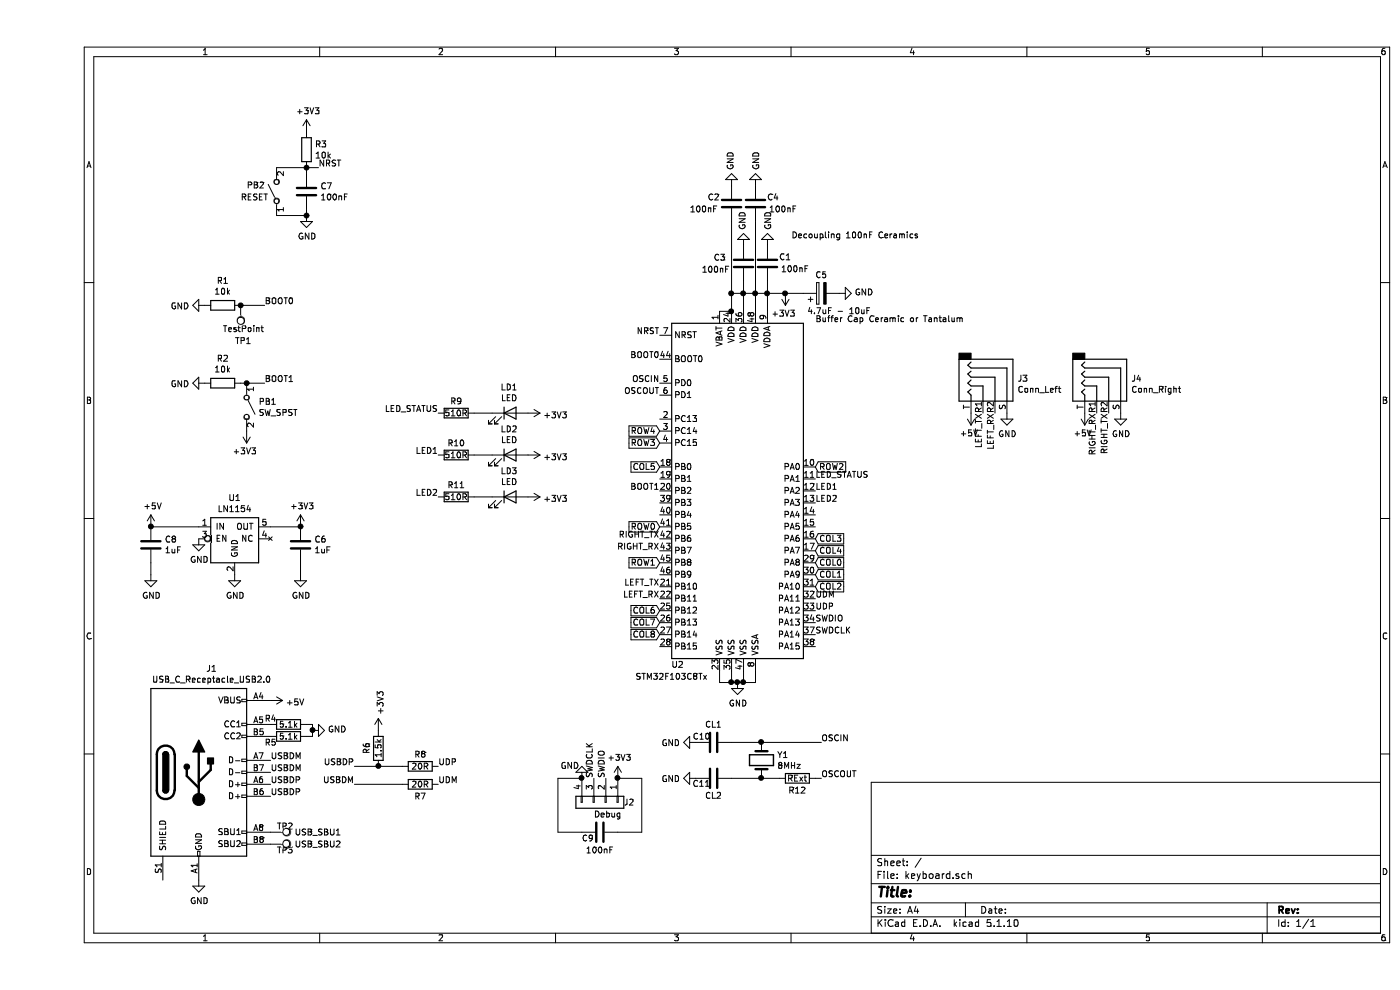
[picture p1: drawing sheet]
EESchema Schematic File Version 4
EELAYER 30 0
EELAYER END
$Descr A4 11693 8268
encoding utf-8
Sheet 1 1
Title ""
Date ""
Rev ""
Comp ""
Comment1 ""
Comment2 ""
Comment3 ""
Comment4 ""
$EndDescr
$Comp
L MCU_ST_STM32F1:STM32F103C8Tx U2
U 1 1
P 5900 4100
F 0 "U2" H 5350 2650 50  0000 C CNN
F 1 "STM32F103C8Tx" H 5300 2550 50  0000 C CNN
F 2 "Package_QFP:LQFP-48_7x7mm_P0.5mm" H 5300 2700 50  0001 R CNN
F 3 "http://www.st.com/st-web-ui/static/active/en/resource/technical/document/datasheet/CD00161566.pdf" H 5900 4100 50  0001 C CNN
F 4 "C77994" H 5900 4100 50  0001 C CNN "LCSC"
	1    5900 4100
	1    0    0    -1  
$EndComp
$Comp
L power:+3V3 #PWR017
U 1 1
P 6250 2450
F 0 "#PWR017" H 6250 2300 50  0001 C CNN
F 1 "+3V3" H 6265 2623 50  0000 C CNN
F 2 "" H 6250 2450 50  0001 C CNN
F 3 "" H 6250 2450 50  0001 C CNN
	1    6250 2450
	-1   0    0    1   
$EndComp
$Comp
L Device:C C4
U 1 1
P 6000 1700
F 0 "C4" H 6200 1650 50  0000 R CNN
F 1 "100nF" H 6350 1750 50  0000 R CNN
F 2 "Capacitor_SMD:C_0805_2012Metric_Pad1.18x1.45mm_HandSolder" H 6038 1550 50  0001 C CNN
F 3 "~" H 6000 1700 50  0001 C CNN
F 4 "C28233" H 6000 1700 50  0001 C CNN "LCSC"
	1    6000 1700
	1    0    0    1   
$EndComp
$Comp
L power:GND #PWR015
U 1 1
P 6000 1550
F 0 "#PWR015" H 6000 1300 50  0001 C CNN
F 1 "GND" V 6005 1422 50  0000 R CNN
F 2 "" H 6000 1550 50  0001 C CNN
F 3 "" H 6000 1550 50  0001 C CNN
	1    6000 1550
	1    0    0    1   
$EndComp
$Comp
L Device:C C3
U 1 1
P 5900 2200
F 0 "C3" H 5650 2250 50  0000 L CNN
F 1 "100nF" H 5550 2150 50  0000 L CNN
F 2 "Capacitor_SMD:C_0805_2012Metric_Pad1.18x1.45mm_HandSolder" H 5938 2050 50  0001 C CNN
F 3 "~" H 5900 2200 50  0001 C CNN
F 4 "C28233" H 5900 2200 50  0001 C CNN "LCSC"
	1    5900 2200
	1    0    0    -1  
$EndComp
$Comp
L power:GND #PWR014
U 1 1
P 5900 2050
F 0 "#PWR014" H 5900 1800 50  0001 C CNN
F 1 "GND" V 5905 1922 50  0000 R CNN
F 2 "" H 5900 2050 50  0001 C CNN
F 3 "" H 5900 2050 50  0001 C CNN
	1    5900 2050
	-1   0    0    1   
$EndComp
$Comp
L Device:C C2
U 1 1
P 5800 1700
F 0 "C2" H 6000 1650 50  0000 R CNN
F 1 "100nF" H 6150 1750 50  0000 R CNN
F 2 "Capacitor_SMD:C_0805_2012Metric_Pad1.18x1.45mm_HandSolder" H 5838 1550 50  0001 C CNN
F 3 "~" H 5800 1700 50  0001 C CNN
F 4 "C28233" H 5800 1700 50  0001 C CNN "LCSC"
	1    5800 1700
	-1   0    0    1   
$EndComp
$Comp
L power:GND #PWR012
U 1 1
P 5800 1550
F 0 "#PWR012" H 5800 1300 50  0001 C CNN
F 1 "GND" V 5805 1422 50  0000 R CNN
F 2 "" H 5800 1550 50  0001 C CNN
F 3 "" H 5800 1550 50  0001 C CNN
	1    5800 1550
	-1   0    0    1   
$EndComp
$Comp
L Device:C C1
U 1 1
P 6100 2200
F 0 "C1" H 6300 2150 50  0000 R CNN
F 1 "100nF" H 6450 2250 50  0000 R CNN
F 2 "Capacitor_SMD:C_0805_2012Metric_Pad1.18x1.45mm_HandSolder" H 6138 2050 50  0001 C CNN
F 3 "~" H 6100 2200 50  0001 C CNN
F 4 "C28233" H 6100 2200 50  0001 C CNN "LCSC"
	1    6100 2200
	1    0    0    1   
$EndComp
$Comp
L power:GND #PWR016
U 1 1
P 6100 2050
F 0 "#PWR016" H 6100 1800 50  0001 C CNN
F 1 "GND" V 6105 1922 50  0000 R CNN
F 2 "" H 6100 2050 50  0001 C CNN
F 3 "" H 6100 2050 50  0001 C CNN
	1    6100 2050
	1    0    0    1   
$EndComp
Wire Wire Line
	6000 1850 6000 2450
Wire Wire Line
	6100 2350 6100 2450
Wire Wire Line
	5900 2350 5900 2450
Wire Wire Line
	5800 1850 5800 2450
Wire Wire Line
	6250 2450 6100 2450
Connection ~ 6100 2450
Wire Wire Line
	6100 2450 6100 2600
Wire Wire Line
	6100 2450 6000 2450
Connection ~ 6000 2450
Wire Wire Line
	6000 2450 6000 2600
Wire Wire Line
	6000 2450 5900 2450
Connection ~ 5900 2450
Wire Wire Line
	5900 2450 5900 2600
Wire Wire Line
	5900 2450 5800 2450
Connection ~ 5800 2450
Wire Wire Line
	5800 2450 5800 2600
Wire Wire Line
	5700 2600 5800 2600
Connection ~ 5800 2600
Text Notes 6300 2000 0    50   ~ 0
Decoupling 100nF Ceramics\n
Wire Wire Line
	6250 2450 6400 2450
Connection ~ 6250 2450
$Comp
L Device:CP C5
U 1 1
P 6550 2450
F 0 "C5" V 6700 2450 50  0000 C CNN
F 1 "4.7uF - 10uF" V 6400 2300 50  0000 C CNN
F 2 "Capacitor_SMD:C_0805_2012Metric_Pad1.18x1.45mm_HandSolder" H 6588 2300 50  0001 C CNN
F 3 "~" H 6550 2450 50  0001 C CNN
F 4 "C15850" V 6550 2450 50  0001 C CNN "LCSC"
	1    6550 2450
	0    -1   -1   0   
$EndComp
$Comp
L power:GND #PWR018
U 1 1
P 6700 2450
F 0 "#PWR018" H 6700 2200 50  0001 C CNN
F 1 "GND" V 6705 2322 50  0000 R CNN
F 2 "" H 6700 2450 50  0001 C CNN
F 3 "" H 6700 2450 50  0001 C CNN
	1    6700 2450
	0    -1   -1   0   
$EndComp
Text Notes 6500 2700 0    50   ~ 0
Buffer Cap Ceramic or Tantalum\n
$Comp
L Device:R R3
U 1 1
P 2250 1250
F 0 "R3" H 2320 1296 50  0000 L CNN
F 1 "10k" H 2320 1205 50  0000 L CNN
F 2 "Resistor_SMD:R_0603_1608Metric_Pad0.98x0.95mm_HandSolder" V 2180 1250 50  0001 C CNN
F 3 "~" H 2250 1250 50  0001 C CNN
F 4 "C25804" H 2250 1250 50  0001 C CNN "LCSC"
	1    2250 1250
	1    0    0    -1  
$EndComp
$Comp
L power:+3V3 #PWR010
U 1 1
P 2250 1100
F 0 "#PWR010" H 2250 950 50  0001 C CNN
F 1 "+3V3" H 2265 1273 50  0000 C CNN
F 2 "" H 2250 1100 50  0001 C CNN
F 3 "" H 2250 1100 50  0001 C CNN
	1    2250 1100
	1    0    0    -1  
$EndComp
Text Label 2350 1400 0    50   ~ 0
NRST
Wire Wire Line
	2250 1400 2350 1400
$Comp
L Device:C C7
U 1 1
P 2250 1600
F 0 "C7" H 2365 1646 50  0000 L CNN
F 1 "100nF" H 2365 1555 50  0000 L CNN
F 2 "Capacitor_SMD:C_0805_2012Metric_Pad1.18x1.45mm_HandSolder" H 2288 1450 50  0001 C CNN
F 3 "~" H 2250 1600 50  0001 C CNN
	1    2250 1600
	1    0    0    -1  
$EndComp
Connection ~ 2250 1400
Wire Wire Line
	2250 1400 2000 1400
$Comp
L Switch:SW_SPST PB2
U 1 1
P 2000 1600
F 0 "PB2" V 2050 1850 50  0000 R CNN
F 1 "RESET" V 1950 1900 50  0000 R CNN
F 2 "Button_Switch_SMD:SW_SPST_TL3342" H 2000 1600 50  0001 C CNN
F 3 "~" H 2000 1600 50  0001 C CNN
	1    2000 1600
	0    -1   -1   0   
$EndComp
Wire Wire Line
	2250 1400 2250 1450
Wire Wire Line
	2000 1800 2250 1800
Wire Wire Line
	2250 1800 2250 1750
$Comp
L power:GND #PWR011
U 1 1
P 2250 1800
F 0 "#PWR011" H 2250 1550 50  0001 C CNN
F 1 "GND" H 2255 1627 50  0000 C CNN
F 2 "" H 2250 1800 50  0001 C CNN
F 3 "" H 2250 1800 50  0001 C CNN
	1    2250 1800
	1    0    0    -1  
$EndComp
Connection ~ 2250 1800
Text Label 5200 2800 2    50   ~ 0
NRST
$Comp
L power:GND #PWR013
U 1 1
P 5850 5700
F 0 "#PWR013" H 5850 5450 50  0001 C CNN
F 1 "GND" H 5855 5527 50  0000 C CNN
F 2 "" H 5850 5700 50  0001 C CNN
F 3 "" H 5850 5700 50  0001 C CNN
	1    5850 5700
	1    0    0    -1  
$EndComp
Wire Wire Line
	5700 5600 5700 5700
Wire Wire Line
	5700 5700 5800 5700
Wire Wire Line
	6000 5700 6000 5600
Wire Wire Line
	5900 5600 5900 5700
Connection ~ 5900 5700
Wire Wire Line
	5900 5700 6000 5700
Wire Wire Line
	5800 5600 5800 5700
Connection ~ 5800 5700
Wire Wire Line
	5800 5700 5850 5700
Connection ~ 5850 5700
Wire Wire Line
	5850 5700 5900 5700
Text Label 5200 3000 2    50   ~ 0
BOOT0
$Comp
L Device:R R1
U 1 1
P 1550 2550
F 0 "R1" V 1343 2550 50  0000 C CNN
F 1 "10k" V 1434 2550 50  0000 C CNN
F 2 "Resistor_SMD:R_0603_1608Metric_Pad0.98x0.95mm_HandSolder" V 1480 2550 50  0001 C CNN
F 3 "~" H 1550 2550 50  0001 C CNN
F 4 "C25804" V 1550 2550 50  0001 C CNN "LCSC"
	1    1550 2550
	0    1    1    0   
$EndComp
$Comp
L power:GND #PWR04
U 1 1
P 1400 2550
F 0 "#PWR04" H 1400 2300 50  0001 C CNN
F 1 "GND" V 1405 2422 50  0000 R CNN
F 2 "" H 1400 2550 50  0001 C CNN
F 3 "" H 1400 2550 50  0001 C CNN
	1    1400 2550
	0    1    1    0   
$EndComp
$Comp
L Connector:TestPoint TP1
U 1 1
P 1700 2550
F 0 "TP1" H 1750 2850 50  0000 R CNN
F 1 "TestPoint" H 1850 2750 50  0000 R CNN
F 2 "TestPoint:TestPoint_Pad_D1.0mm" H 1900 2550 50  0001 C CNN
F 3 "~" H 1900 2550 50  0001 C CNN
	1    1700 2550
	-1   0    0    1   
$EndComp
Wire Wire Line
	1700 2550 1900 2550
Connection ~ 1700 2550
Text Label 1900 2550 0    50   ~ 0
BOOT0
Text Label 5200 3200 2    50   ~ 0
OSCIN
Text Label 5200 3300 2    50   ~ 0
OSCOUT
Text Label 5200 4100 2    50   ~ 0
BOOT1
$Comp
L Device:R R2
U 1 1
P 1550 3200
F 0 "R2" V 1343 3200 50  0000 C CNN
F 1 "10k" V 1434 3200 50  0000 C CNN
F 2 "Resistor_SMD:R_0603_1608Metric_Pad0.98x0.95mm_HandSolder" V 1480 3200 50  0001 C CNN
F 3 "~" H 1550 3200 50  0001 C CNN
F 4 "C25804" V 1550 3200 50  0001 C CNN "LCSC"
	1    1550 3200
	0    1    1    0   
$EndComp
$Comp
L power:GND #PWR05
U 1 1
P 1400 3200
F 0 "#PWR05" H 1400 2950 50  0001 C CNN
F 1 "GND" V 1405 3072 50  0000 R CNN
F 2 "" H 1400 3200 50  0001 C CNN
F 3 "" H 1400 3200 50  0001 C CNN
	1    1400 3200
	0    1    1    0   
$EndComp
Wire Wire Line
	1700 3200 1750 3200
Text Label 1900 3200 0    50   ~ 0
BOOT1
$Comp
L Switch:SW_SPST PB1
U 1 1
P 1750 3400
F 0 "PB1" V 1704 3498 50  0000 L CNN
F 1 "SW_SPST" V 1795 3498 50  0000 L CNN
F 2 "Button_Switch_SMD:SW_SPST_TL3342" H 1750 3400 50  0001 C CNN
F 3 "~" H 1750 3400 50  0001 C CNN
	1    1750 3400
	0    1    1    0   
$EndComp
Connection ~ 1750 3200
Wire Wire Line
	1750 3200 1900 3200
$Comp
L power:+3V3 #PWR07
U 1 1
P 1750 3600
F 0 "#PWR07" H 1750 3450 50  0001 C CNN
F 1 "+3V3" H 1765 3773 50  0000 C CNN
F 2 "" H 1750 3600 50  0001 C CNN
F 3 "" H 1750 3600 50  0001 C CNN
	1    1750 3600
	-1   0    0    1   
$EndComp
$Comp
L regulator:LN1154 U1
U 1 1
P 1650 4500
F 0 "U1" H 1650 4842 50  0000 C CNN
F 1 "LN1154" H 1650 4751 50  0000 C CNN
F 2 "Package_TO_SOT_SMD:SOT-23-5" H 1600 4850 50  0001 C CNN
F 3 "http://www.natlinear.com/uploadfiles/LNXT/LN1154_E.pdf" H 1650 4750 50  0001 C CNN
F 4 "C236376" H 1650 4500 50  0001 C CNN "LCSC"
	1    1650 4500
	1    0    0    -1  
$EndComp
Wire Wire Line
	1350 4400 950  4400
$Comp
L Device:C C8
U 1 1
P 950 4550
F 0 "C8" H 1065 4596 50  0000 L CNN
F 1 "1uF" H 1065 4505 50  0000 L CNN
F 2 "Capacitor_SMD:C_0603_1608Metric_Pad1.08x0.95mm_HandSolder" H 988 4400 50  0001 C CNN
F 3 "~" H 950 4550 50  0001 C CNN
F 4 "C1592" H 950 4550 50  0001 C CNN "LCSC"
	1    950  4550
	1    0    0    -1  
$EndComp
$Comp
L power:GND #PWR03
U 1 1
P 1350 4500
F 0 "#PWR03" H 1350 4250 50  0001 C CNN
F 1 "GND" H 1355 4327 50  0000 C CNN
F 2 "" H 1350 4500 50  0001 C CNN
F 3 "" H 1350 4500 50  0001 C CNN
	1    1350 4500
	1    0    0    -1  
$EndComp
$Comp
L power:GND #PWR02
U 1 1
P 950 4800
F 0 "#PWR02" H 950 4550 50  0001 C CNN
F 1 "GND" H 955 4627 50  0000 C CNN
F 2 "" H 950 4800 50  0001 C CNN
F 3 "" H 950 4800 50  0001 C CNN
	1    950  4800
	1    0    0    -1  
$EndComp
$Comp
L power:GND #PWR06
U 1 1
P 1650 4800
F 0 "#PWR06" H 1650 4550 50  0001 C CNN
F 1 "GND" H 1655 4627 50  0000 C CNN
F 2 "" H 1650 4800 50  0001 C CNN
F 3 "" H 1650 4800 50  0001 C CNN
	1    1650 4800
	1    0    0    -1  
$EndComp
$Comp
L Device:C C6
U 1 1
P 2200 4550
F 0 "C6" H 2315 4596 50  0000 L CNN
F 1 "1uF" H 2315 4505 50  0000 L CNN
F 2 "Capacitor_SMD:C_0603_1608Metric_Pad1.08x0.95mm_HandSolder" H 2238 4400 50  0001 C CNN
F 3 "~" H 2200 4550 50  0001 C CNN
F 4 "C1592" H 2200 4550 50  0001 C CNN "LCSC"
	1    2200 4550
	1    0    0    -1  
$EndComp
Wire Wire Line
	1950 4400 2200 4400
$Comp
L power:GND #PWR09
U 1 1
P 2200 4800
F 0 "#PWR09" H 2200 4550 50  0001 C CNN
F 1 "GND" H 2205 4627 50  0000 C CNN
F 2 "" H 2200 4800 50  0001 C CNN
F 3 "" H 2200 4800 50  0001 C CNN
	1    2200 4800
	1    0    0    -1  
$EndComp
Wire Wire Line
	2200 4700 2200 4800
Wire Wire Line
	950  4700 950  4800
$Comp
L power:+5V #PWR01
U 1 1
P 950 4400
F 0 "#PWR01" H 950 4250 50  0001 C CNN
F 1 "+5V" H 965 4573 50  0000 C CNN
F 2 "" H 950 4400 50  0001 C CNN
F 3 "" H 950 4400 50  0001 C CNN
	1    950  4400
	1    0    0    -1  
$EndComp
Connection ~ 950  4400
$Comp
L power:+3V3 #PWR08
U 1 1
P 2200 4400
F 0 "#PWR08" H 2200 4250 50  0001 C CNN
F 1 "+3V3" H 2215 4573 50  0000 C CNN
F 2 "" H 2200 4400 50  0001 C CNN
F 3 "" H 2200 4400 50  0001 C CNN
	1    2200 4400
	1    0    0    -1  
$EndComp
Connection ~ 2200 4400
$Comp
L Connector:USB_C_Receptacle_USB2.0 J1
U 1 1
P 1350 6450
F 0 "J1" H 1457 7317 50  0000 C CNN
F 1 "USB_C_Receptacle_USB2.0" H 1457 7226 50  0000 C CNN
F 2 "Connector_USB:USB_C_Receptacle_HRO_TYPE-C-31-M-12" H 1500 6450 50  0001 C CNN
F 3 "https://www.usb.org/sites/default/files/documents/usb_type-c.zip" H 1500 6450 50  0001 C CNN
F 4 "C165948" H 1350 6450 50  0001 C CNN "LCSC"
	1    1350 6450
	1    0    0    -1  
$EndComp
$Comp
L power:+5V #PWR020
U 1 1
P 1950 5850
F 0 "#PWR020" H 1950 5700 50  0001 C CNN
F 1 "+5V" V 1965 5978 50  0000 L CNN
F 2 "" H 1950 5850 50  0001 C CNN
F 3 "" H 1950 5850 50  0001 C CNN
	1    1950 5850
	0    1    1    0   
$EndComp
$Comp
L Device:R R4
U 1 1
P 2100 6050
F 0 "R4" V 2050 5900 50  0000 C CNN
F 1 "5.1k" V 2100 6050 50  0000 C CNN
F 2 "Resistor_SMD:R_0603_1608Metric_Pad0.98x0.95mm_HandSolder" V 2030 6050 50  0001 C CNN
F 3 "~" H 2100 6050 50  0001 C CNN
F 4 "C103686" V 2100 6050 50  0001 C CNN "LCSC"
	1    2100 6050
	0    1    1    0   
$EndComp
$Comp
L Device:R R5
U 1 1
P 2100 6150
F 0 "R5" V 2150 6000 50  0000 C CNN
F 1 "5.1k" V 2100 6150 50  0000 C CNN
F 2 "Resistor_SMD:R_0603_1608Metric_Pad0.98x0.95mm_HandSolder" V 2030 6150 50  0001 C CNN
F 3 "~" H 2100 6150 50  0001 C CNN
F 4 "C103686" V 2100 6150 50  0001 C CNN "LCSC"
	1    2100 6150
	0    1    1    0   
$EndComp
$Comp
L power:GND #PWR021
U 1 1
P 2300 6100
F 0 "#PWR021" H 2300 5850 50  0001 C CNN
F 1 "GND" V 2305 5972 50  0000 R CNN
F 2 "" H 2300 6100 50  0001 C CNN
F 3 "" H 2300 6100 50  0001 C CNN
	1    2300 6100
	0    -1   -1   0   
$EndComp
Wire Wire Line
	2250 6050 2300 6050
Wire Wire Line
	2300 6050 2300 6100
Wire Wire Line
	2250 6150 2300 6150
Wire Wire Line
	2300 6150 2300 6100
Connection ~ 2300 6100
Text Label 1950 6350 0    50   ~ 0
USBDM
Text Label 1950 6450 0    50   ~ 0
USBDM
Text Label 1950 6550 0    50   ~ 0
USBDP
Text Label 1950 6650 0    50   ~ 0
USBDP
$Comp
L Connector:TestPoint TP2
U 1 1
P 1950 6950
F 0 "TP2" V 1900 7000 50  0000 L CNN
F 1 "USB_SBU1" V 1950 7150 50  0000 L CNN
F 2 "TestPoint:TestPoint_Pad_D1.0mm" H 2150 6950 50  0001 C CNN
F 3 "~" H 2150 6950 50  0001 C CNN
	1    1950 6950
	0    1    1    0   
$EndComp
$Comp
L Connector:TestPoint TP3
U 1 1
P 1950 7050
F 0 "TP3" V 2000 7100 50  0000 L CNN
F 1 "USB_SBU2" V 1950 7250 50  0000 L CNN
F 2 "TestPoint:TestPoint_Pad_D1.0mm" H 2150 7050 50  0001 C CNN
F 3 "~" H 2150 7050 50  0001 C CNN
	1    1950 7050
	0    1    1    0   
$EndComp
$Comp
L power:GND #PWR019
U 1 1
P 1350 7350
F 0 "#PWR019" H 1350 7100 50  0001 C CNN
F 1 "GND" H 1355 7177 50  0000 C CNN
F 2 "" H 1350 7350 50  0001 C CNN
F 3 "" H 1350 7350 50  0001 C CNN
	1    1350 7350
	1    0    0    -1  
$EndComp
Text Label 2650 6400 2    50   ~ 0
USBDP
$Comp
L Device:R R6
U 1 1
P 2850 6250
F 0 "R6" V 2750 6250 50  0000 C CNN
F 1 "1.5k" V 2850 6250 50  0000 C CNN
F 2 "Resistor_SMD:R_0603_1608Metric_Pad0.98x0.95mm_HandSolder" V 2780 6250 50  0001 C CNN
F 3 "~" H 2850 6250 50  0001 C CNN
F 4 "C114680" V 2850 6250 50  0001 C CNN "LCSC"
	1    2850 6250
	1    0    0    -1  
$EndComp
$Comp
L power:+3V3 #PWR022
U 1 1
P 2850 6100
F 0 "#PWR022" H 2850 5950 50  0001 C CNN
F 1 "+3V3" V 2865 6228 50  0000 L CNN
F 2 "" H 2850 6100 50  0001 C CNN
F 3 "" H 2850 6100 50  0001 C CNN
	1    2850 6100
	1    0    0    -1  
$EndComp
Wire Wire Line
	2650 6400 2850 6400
Wire Wire Line
	2850 6400 3050 6400
Connection ~ 2850 6400
$Comp
L Device:R R7
U 1 1
P 3200 6400
F 0 "R7" V 3450 6400 50  0000 C CNN
F 1 "20R" V 3200 6400 50  0000 C CNN
F 2 "Resistor_SMD:R_0603_1608Metric_Pad0.98x0.95mm_HandSolder" V 3130 6400 50  0001 C CNN
F 3 "~" H 3200 6400 50  0001 C CNN
F 4 "C217873" V 3200 6400 50  0001 C CNN "LCSC"
	1    3200 6400
	0    1    1    0   
$EndComp
Text Label 2650 6550 2    50   ~ 0
USBDM
Wire Wire Line
	2650 6550 3050 6550
$Comp
L Device:R R8
U 1 1
P 3200 6550
F 0 "R8" V 2950 6550 50  0000 C CNN
F 1 "20R" V 3200 6550 50  0000 C CNN
F 2 "Resistor_SMD:R_0603_1608Metric_Pad0.98x0.95mm_HandSolder" V 3130 6550 50  0001 C CNN
F 3 "~" H 3200 6550 50  0001 C CNN
F 4 "C217873" V 3200 6550 50  0001 C CNN "LCSC"
	1    3200 6550
	0    1    1    0   
$EndComp
Text Label 3350 6400 0    50   ~ 0
UDP
Text Label 3350 6550 0    50   ~ 0
UDM
Text Label 6500 5000 0    50   ~ 0
UDM
Text Label 6500 5100 0    50   ~ 0
UDP
$Comp
L Connector_Generic:Conn_01x04 J2
U 1 1
P 4750 6700
F 0 "J2" V 4750 6850 50  0000 L CNN
F 1 "Debug" V 4850 6600 50  0000 L CNN
F 2 "Connector_PinHeader_2.54mm:PinHeader_1x04_P2.54mm_Horizontal" H 4750 6700 50  0001 C CNN
F 3 "~" H 4750 6700 50  0001 C CNN
	1    4750 6700
	0    1    1    0   
$EndComp
$Comp
L power:+3V3 #PWR027
U 1 1
P 4850 6500
F 0 "#PWR027" H 4850 6350 50  0001 C CNN
F 1 "+3V3" H 4865 6673 50  0000 C CNN
F 2 "" H 4850 6500 50  0001 C CNN
F 3 "" H 4850 6500 50  0001 C CNN
	1    4850 6500
	1    0    0    -1  
$EndComp
Text Label 4750 6500 1    50   ~ 0
SWDIO
Text Label 4650 6500 1    50   ~ 0
SWDCLK
$Comp
L power:GND #PWR026
U 1 1
P 4550 6500
F 0 "#PWR026" H 4550 6250 50  0001 C CNN
F 1 "GND" H 4650 6400 50  0000 C CNN
F 2 "" H 4550 6500 50  0001 C CNN
F 3 "" H 4550 6500 50  0001 C CNN
	1    4550 6500
	-1   0    0    1   
$EndComp
Wire Wire Line
	4850 6500 5050 6500
Wire Wire Line
	5050 6500 5050 6950
Wire Wire Line
	5050 6950 4850 6950
Connection ~ 4850 6500
$Comp
L Device:C C9
U 1 1
P 4700 6950
F 0 "C9" V 4750 6850 50  0000 C CNN
F 1 "100nF" V 4850 6950 50  0000 C CNN
F 2 "Capacitor_SMD:C_0805_2012Metric_Pad1.18x1.45mm_HandSolder" H 4738 6800 50  0001 C CNN
F 3 "~" H 4700 6950 50  0001 C CNN
	1    4700 6950
	0    1    1    0   
$EndComp
Wire Wire Line
	4550 6950 4350 6950
Wire Wire Line
	4350 6950 4350 6500
Wire Wire Line
	4350 6500 4550 6500
Connection ~ 4550 6500
$Comp
L Device:Crystal Y1
U 1 1
P 6050 6350
F 0 "Y1" V 6004 6481 50  0000 L CNN
F 1 "8MHz" V 6095 6481 50  0000 L CNN
F 2 "Crystal:Crystal_SMD_5032-2Pin_5.0x3.2mm" H 6050 6350 50  0001 C CNN
F 3 "~" H 6050 6350 50  0001 C CNN
	1    6050 6350
	0    1    1    0   
$EndComp
Text Label 6500 5200 0    50   ~ 0
SWDIO
Text Label 6500 5300 0    50   ~ 0
SWDCLK
Text Label 6550 6200 0    50   ~ 0
OSCIN
Wire Wire Line
	6050 6200 5800 6200
$Comp
L Device:C C10
U 1 1
P 5650 6200
F 0 "C10" V 5600 6100 50  0000 C CNN
F 1 "CL1" V 5500 6200 50  0000 C CNN
F 2 "Capacitor_SMD:C_0603_1608Metric_Pad1.08x0.95mm_HandSolder" H 5688 6050 50  0001 C CNN
F 3 "~" H 5650 6200 50  0001 C CNN
	1    5650 6200
	0    1    1    0   
$EndComp
$Comp
L Device:C C11
U 1 1
P 5650 6500
F 0 "C11" V 5600 6600 50  0000 C CNN
F 1 "CL2" V 5500 6500 50  0000 C CNN
F 2 "Capacitor_SMD:C_0603_1608Metric_Pad1.08x0.95mm_HandSolder" H 5688 6350 50  0001 C CNN
F 3 "~" H 5650 6500 50  0001 C CNN
	1    5650 6500
	0    -1   -1   0   
$EndComp
Wire Wire Line
	5800 6500 6050 6500
$Comp
L power:GND #PWR028
U 1 1
P 5500 6200
F 0 "#PWR028" H 5500 5950 50  0001 C CNN
F 1 "GND" V 5505 6072 50  0000 R CNN
F 2 "" H 5500 6200 50  0001 C CNN
F 3 "" H 5500 6200 50  0001 C CNN
	1    5500 6200
	0    1    1    0   
$EndComp
$Comp
L power:GND #PWR029
U 1 1
P 5500 6500
F 0 "#PWR029" H 5500 6250 50  0001 C CNN
F 1 "GND" V 5505 6372 50  0000 R CNN
F 2 "" H 5500 6500 50  0001 C CNN
F 3 "" H 5500 6500 50  0001 C CNN
	1    5500 6500
	0    1    1    0   
$EndComp
Wire Wire Line
	6050 6200 6550 6200
Connection ~ 6050 6200
$Comp
L Device:R R12
U 1 1
P 6350 6500
F 0 "R12" V 6450 6500 50  0000 C CNN
F 1 "RExt" V 6350 6500 50  0000 C CNN
F 2 "Resistor_SMD:R_0603_1608Metric_Pad0.98x0.95mm_HandSolder" V 6280 6500 50  0001 C CNN
F 3 "~" H 6350 6500 50  0001 C CNN
	1    6350 6500
	0    1    1    0   
$EndComp
Wire Wire Line
	6050 6500 6200 6500
Connection ~ 6050 6500
Text Label 6550 6500 0    50   ~ 0
OSCOUT
Wire Wire Line
	6500 6500 6550 6500
$Comp
L Device:LED LD1
U 1 1
P 3950 3450
F 0 "LD1" H 3943 3667 50  0000 C CNN
F 1 "LED" H 3943 3576 50  0000 C CNN
F 2 "LED_SMD:LED_0805_2012Metric_Pad1.15x1.40mm_HandSolder" H 3950 3450 50  0001 C CNN
F 3 "~" H 3950 3450 50  0001 C CNN
F 4 "C110099" H 3950 3450 50  0001 C CNN "LCSC"
	1    3950 3450
	1    0    0    -1  
$EndComp
Text Label 6500 4000 0    50   ~ 0
LED_STATUS
$Comp
L Device:R R9
U 1 1
P 3500 3450
F 0 "R9" V 3400 3450 50  0000 C CNN
F 1 "510R" V 3500 3450 50  0000 C CNN
F 2 "Resistor_SMD:R_0603_1608Metric_Pad0.98x0.95mm_HandSolder" V 3430 3450 50  0001 C CNN
F 3 "~" H 3500 3450 50  0001 C CNN
	1    3500 3450
	0    1    1    0   
$EndComp
Wire Wire Line
	3800 3450 3650 3450
Text Label 3350 3450 2    50   ~ 0
LED_STATUS
$Comp
L power:+3V3 #PWR023
U 1 1
P 4100 3450
F 0 "#PWR023" H 4100 3300 50  0001 C CNN
F 1 "+3V3" V 4115 3578 50  0000 L CNN
F 2 "" H 4100 3450 50  0001 C CNN
F 3 "" H 4100 3450 50  0001 C CNN
	1    4100 3450
	0    1    1    0   
$EndComp
Text GLabel 6500 4700 2    50   Input ~ 0
COL0
Text GLabel 6500 4800 2    50   Input ~ 0
COL1
Text GLabel 6500 4900 2    50   Input ~ 0
COL2
Text GLabel 6500 4500 2    50   Input ~ 0
COL3
Text GLabel 6500 4600 2    50   Input ~ 0
COL4
Text GLabel 5200 3900 0    50   Input ~ 0
COL5
Text GLabel 5200 5100 0    50   Input ~ 0
COL6
Text GLabel 5200 5200 0    50   Input ~ 0
COL7
Text GLabel 5200 4400 0    50   Input ~ 0
ROW0
Text GLabel 5200 4700 0    50   Input ~ 0
ROW1
Text GLabel 6500 3900 2    50   Input ~ 0
ROW2
Text GLabel 5200 3700 0    50   Input ~ 0
ROW3
Text GLabel 5200 3600 0    50   Input ~ 0
ROW4
Text Label 5200 4900 2    50   ~ 0
LEFT_TX
Text Label 5200 5000 2    50   ~ 0
LEFT_RX
Text Label 5200 4500 2    50   ~ 0
RIGHT_TX
Text Label 5200 4600 2    50   ~ 0
RIGHT_RX
$Comp
L Device:LED LD2
U 1 1
P 3950 3800
F 0 "LD2" H 3943 4017 50  0000 C CNN
F 1 "LED" H 3943 3926 50  0000 C CNN
F 2 "LED_SMD:LED_0805_2012Metric_Pad1.15x1.40mm_HandSolder" H 3950 3800 50  0001 C CNN
F 3 "~" H 3950 3800 50  0001 C CNN
F 4 "C110099" H 3950 3800 50  0001 C CNN "LCSC"
	1    3950 3800
	1    0    0    -1  
$EndComp
$Comp
L Device:R R10
U 1 1
P 3500 3800
F 0 "R10" V 3400 3800 50  0000 C CNN
F 1 "510R" V 3500 3800 50  0000 C CNN
F 2 "Resistor_SMD:R_0603_1608Metric_Pad0.98x0.95mm_HandSolder" V 3430 3800 50  0001 C CNN
F 3 "~" H 3500 3800 50  0001 C CNN
	1    3500 3800
	0    1    1    0   
$EndComp
Wire Wire Line
	3800 3800 3650 3800
Text Label 3350 3800 2    50   ~ 0
LED1
$Comp
L power:+3V3 #PWR024
U 1 1
P 4100 3800
F 0 "#PWR024" H 4100 3650 50  0001 C CNN
F 1 "+3V3" V 4115 3928 50  0000 L CNN
F 2 "" H 4100 3800 50  0001 C CNN
F 3 "" H 4100 3800 50  0001 C CNN
	1    4100 3800
	0    1    1    0   
$EndComp
Text Label 6500 4100 0    50   ~ 0
LED1
Text Label 6500 4200 0    50   ~ 0
LED2
$Comp
L Device:LED LD3
U 1 1
P 3950 4150
F 0 "LD3" H 3943 4367 50  0000 C CNN
F 1 "LED" H 3943 4276 50  0000 C CNN
F 2 "LED_SMD:LED_0805_2012Metric_Pad1.15x1.40mm_HandSolder" H 3950 4150 50  0001 C CNN
F 3 "~" H 3950 4150 50  0001 C CNN
F 4 "C110099" H 3950 4150 50  0001 C CNN "LCSC"
	1    3950 4150
	1    0    0    -1  
$EndComp
$Comp
L Device:R R11
U 1 1
P 3500 4150
F 0 "R11" V 3400 4150 50  0000 C CNN
F 1 "510R" V 3500 4150 50  0000 C CNN
F 2 "Resistor_SMD:R_0603_1608Metric_Pad0.98x0.95mm_HandSolder" V 3430 4150 50  0001 C CNN
F 3 "~" H 3500 4150 50  0001 C CNN
	1    3500 4150
	0    1    1    0   
$EndComp
Wire Wire Line
	3800 4150 3650 4150
Text Label 3350 4150 2    50   ~ 0
LED2
$Comp
L power:+3V3 #PWR025
U 1 1
P 4100 4150
F 0 "#PWR025" H 4100 4000 50  0001 C CNN
F 1 "+3V3" V 4115 4278 50  0000 L CNN
F 2 "" H 4100 4150 50  0001 C CNN
F 3 "" H 4100 4150 50  0001 C CNN
	1    4100 4150
	0    1    1    0   
$EndComp
Text GLabel 5200 5300 0    50   Input ~ 0
COL8
$Comp
L Connector:AudioJack4 J4
U 1 1
P 8950 3250
F 0 "J4" V 8861 3438 50  0000 L CNN
F 1 "Conn_Right" V 8952 3438 50  0000 L CNN
F 2 "Random Keyboard Parts:PJ-3200B-4A-TRRS" H 8950 3250 50  0001 C CNN
F 3 "~" H 8950 3250 50  0001 C CNN
F 4 "C136687" V 8950 3250 50  0001 C CNN "LCSC"
	1    8950 3250
	0    1    1    0   
$EndComp
$Comp
L Connector:AudioJack4 J3
U 1 1
P 8000 3250
F 0 "J3" V 7911 3438 50  0000 L CNN
F 1 "Conn_Left" V 8002 3438 50  0000 L CNN
F 2 "Random Keyboard Parts:PJ-3200B-4A-TRRS" H 8000 3250 50  0001 C CNN
F 3 "~" H 8000 3250 50  0001 C CNN
F 4 "C136687" V 8000 3250 50  0001 C CNN "LCSC"
	1    8000 3250
	0    1    1    0   
$EndComp
$Comp
L power:+5V #PWR030
U 1 1
P 7800 3450
F 0 "#PWR030" H 7800 3300 50  0001 C CNN
F 1 "+5V" H 7815 3623 50  0000 C CNN
F 2 "" H 7800 3450 50  0001 C CNN
F 3 "" H 7800 3450 50  0001 C CNN
	1    7800 3450
	-1   0    0    1   
$EndComp
$Comp
L power:+5V #PWR032
U 1 1
P 8750 3450
F 0 "#PWR032" H 8750 3300 50  0001 C CNN
F 1 "+5V" H 8765 3623 50  0000 C CNN
F 2 "" H 8750 3450 50  0001 C CNN
F 3 "" H 8750 3450 50  0001 C CNN
	1    8750 3450
	-1   0    0    1   
$EndComp
Text Label 7900 3450 3    50   ~ 0
LEFT_TX
Text Label 8000 3450 3    50   ~ 0
LEFT_RX
$Comp
L power:GND #PWR031
U 1 1
P 8100 3450
F 0 "#PWR031" H 8100 3200 50  0001 C CNN
F 1 "GND" H 8105 3277 50  0000 C CNN
F 2 "" H 8100 3450 50  0001 C CNN
F 3 "" H 8100 3450 50  0001 C CNN
	1    8100 3450
	1    0    0    -1  
$EndComp
$Comp
L power:GND #PWR033
U 1 1
P 9050 3450
F 0 "#PWR033" H 9050 3200 50  0001 C CNN
F 1 "GND" H 9055 3277 50  0000 C CNN
F 2 "" H 9050 3450 50  0001 C CNN
F 3 "" H 9050 3450 50  0001 C CNN
	1    9050 3450
	1    0    0    -1  
$EndComp
Text Label 8950 3450 3    50   ~ 0
RIGHT_TX
Text Label 8850 3450 3    50   ~ 0
RIGHT_RX
$EndSCHEMATC
